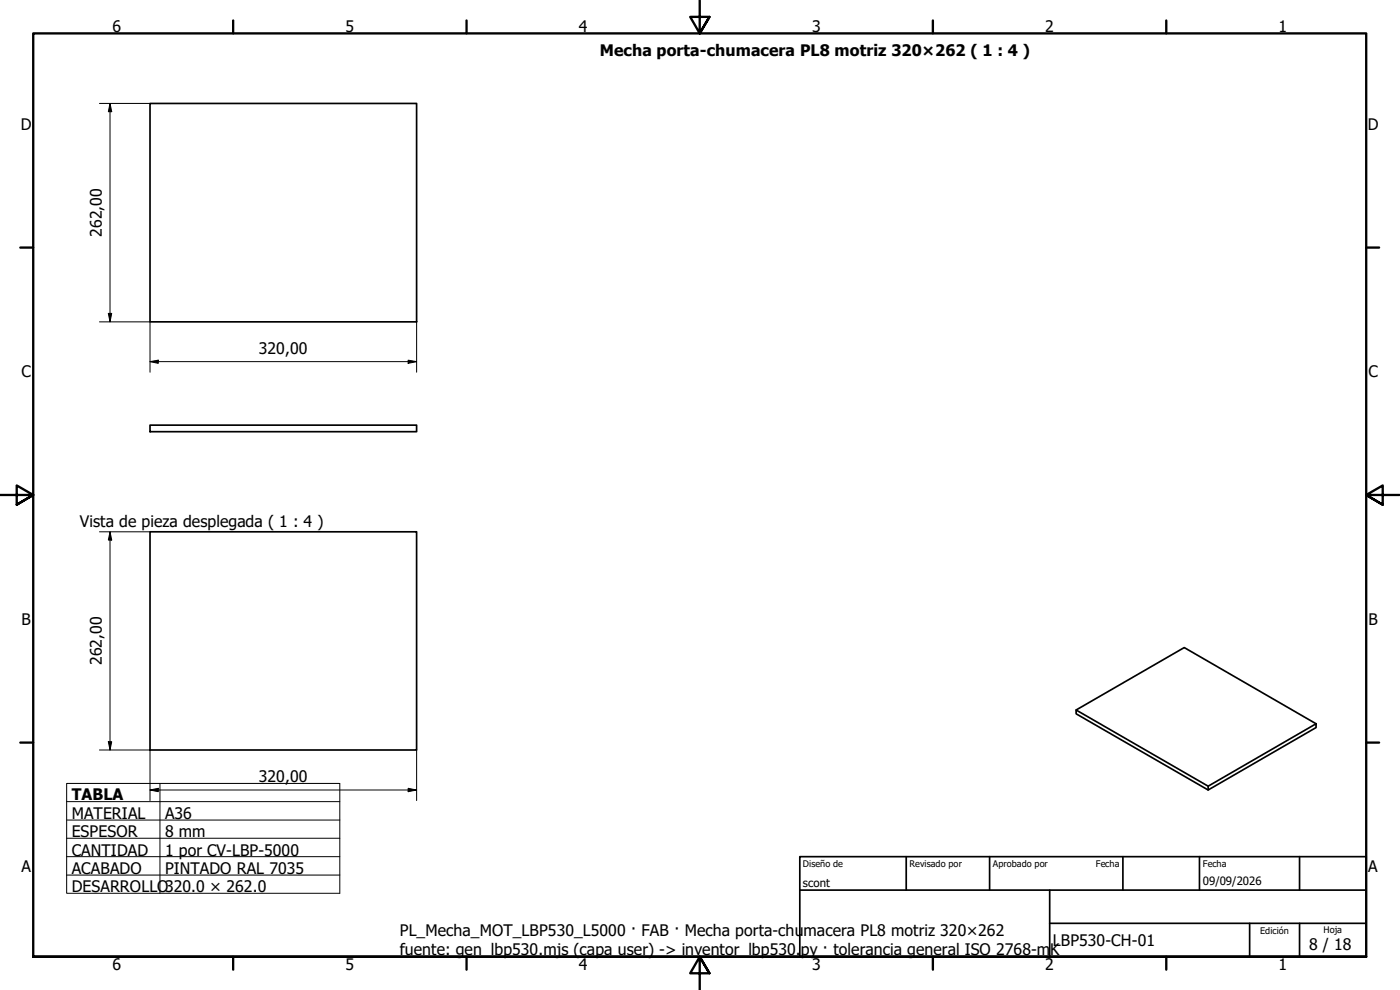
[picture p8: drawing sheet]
<svg xmlns="http://www.w3.org/2000/svg" width="420mm" height="297mm" viewBox="0 0 420 297" stroke-linecap="round" stroke-linejoin="round" font-family="sans-serif">
<!-- layer: Visible (ISO) -->
<path d="M45 31h80v65.6h-80zM45 127.6h80v1.9h-80zM45 159.6h80v65.4h-80zM323 213l32.4-18.7 39.6 22.9M362.6 235.9l32.4-18.7v1.1l-32.4 18.7zM362.6 235.9l-39.6-22.9v1.2l39.6 22.8" fill="none" stroke="#000" stroke-width=".51"/>
<!-- layer: Borde (ISO) -->
<g fill="none" stroke="#000" stroke-width=".7">
<path d="M70 6.1v3.9M140 6.1v3.9M210 0v10l-2.9-4.9h5.8l-2.9 4.9 2.9-4.9M280 6.1v3.9M350 6.1v3.9M6.1 74.3h3.9M410 74.3h3.9M0 148.5h10l-5-2.8v5.7l5-2.9-5 2.9M420 148.5h-10l5-2.8v5.7l-5-2.9 5 2.9M6.1 222.8h3.9M410 222.8h3.9M10 287.1v-277.1h400v277.1h-400h400"/>
<path d="M70 287.1v3.8M140 287.1v3.8M212.9 292l-2.9-4.9 2.9 4.9h-5.8l2.9-4.9v9.9M280 287.1v3.8M350 287.1v3.8"/>
</g>
<path d="M240 257h170v30.1h-170zM272 257v10.1M297 257v10.1M337 257v10.1M360 257v10.1M390 257v10.1M240 267.1h170M315 277h95M315 267.1v20M375 277v10.1M390 277v10.1" fill="none" stroke="#000" stroke-width=".51"/>
<path d="M20 235.1h82v32.9h-82zM48 235.1v32.9M20 240.5h82M20 246h82M20 251.5h82M20 257h82M20 262.6h82" fill="none" stroke="#000" stroke-width=".3"/>
<!-- layer: Cota (ISO) -->
<g fill="none" stroke="#000" stroke-width=".3">
<path d="M29.8 31h15.2M33 31l.5 2.5h-1zM33 31v65.6M29.8 96.6h15.2v15.1M32.5 94h1l-.5 2.6zM125 96.6v15.1M45 108.5l2.5-.4v.9zM45 108.5h80M122.5 108.1l2.5 .4-2.5 .5zM29.8 159.6h15.2M33 159.6l.5 2.4h-1zM33 159.6v65.4"/>
<path d="M29.8 225h15.2v15.2M32.5 222.6h1l-.5 2.4zM45 237l2.5-.5v1zM45 237h80M122.5 236.5l2.5 .5-2.5 .5zM125 225v15.2"/>
</g>
<path d="M33 31l.5 2.5h-1zM32.5 94h1l-.5 2.6zM45 108.5l2.5-.4v.9zM122.5 108.1l2.5 .4-2.5 .5zM33 159.6l.5 2.4h-1zM32.5 222.6h1l-.5 2.4zM45 237l2.5-.5v1zM122.5 236.5l2.5 .5-2.5 .5z" fill="#000"/>
<g font-size="4.8">
<text x="33.7" y="9.6">6</text>
<text x="103.7" y="9.6">5</text>
<text x="173.7" y="9.6">4</text>
<text x="243.7" y="9.6">3</text>
<text x="313.7" y="9.6">2</text>
<text x="383.7" y="9.6">1</text>
<text x="180" y="16.7">Mecha porta-chumacera PL8 motriz 320×262 ( 1 : 4 )</text>
<text x="6.2" y="38.9">D</text>
<text x="410.5" y="38.9">D</text>
<text x="30.6" y="71.1" transform="rotate(-90 30.6 71.1)">262,00</text>
<text x="77.7" y="106.2">320,00</text>
<text x="6.4" y="113.1">C</text>
<text x="410.7" y="113.1">C</text>
<text x="24" y="158.2">Vista de pieza desplegada ( 1 : 4 )</text>
<text x="6.4" y="187.4">B</text>
<text x="410.7" y="187.4">B</text>
<text x="30.6" y="199.6" transform="rotate(-90 30.6 199.6)">262,00</text>
<text x="77.7" y="234.6">320,00</text>
<text x="21.5" y="240.1">TABLA</text>
<text x="21.5" y="245.7">MATERIAL</text>
<text x="49.5" y="245.7">A36</text>
<text x="21.5" y="251.2">ESPESOR</text>
<text x="49.5" y="251.2">8 mm</text>
<text x="21.5" y="256.7">CANTIDAD</text>
<text x="49.5" y="256.7">1 por CV-LBP-5000</text>
<text x="6.4" y="261.7">A</text>
<text x="21.5" y="262.2">ACABADO</text>
<text x="49.5" y="262.2">PINTADO RAL 7035</text>
<text x="410.7" y="261.7">A</text>
<text x="21.5" y="267.7">DESARROLLO320.0 × 262.0</text>
<text x="120" y="280.7">PL_Mecha_MOT_LBP530_L5000 · FAB · Mecha porta-chu</text>
<text x="241.2" y="280.7">macera PL8 motriz 320×262</text>
<text x="120" y="286.4">fuente: gen_lbp530.mjs (capa user) -&gt; inventor_lbp530.</text>
<text x="240.3" y="286.4">py · tolerancia general ISO 2768-m</text>
<text x="315.2" y="286.4">K</text>
<text x="316" y="283.8">LBP530-CH-01</text>
<text x="392.9" y="285">8 / 18</text>
<text x="33.7" y="290.9">6</text>
<text x="103.7" y="290.9">5</text>
<text x="173.7" y="290.9">4</text>
<text x="243.7" y="290.9">3</text>
<text x="313.7" y="290.9">2</text>
<text x="383.7" y="290.9">1</text>
</g>
<g font-size="3.4">
<text x="241" y="266">scont</text>
<text x="361" y="265.5">09/09/2026</text>
</g>
<g font-size="2.7">
<text x="241" y="260.2">Diseño de</text>
<text x="273" y="260.1">Revisado por</text>
<text x="298" y="260.1">Aprobado por</text>
<text x="328.9" y="260.1">Fecha</text>
<text x="361" y="260.1">Fecha</text>
<text x="378.2" y="280.3">Edición</text>
<text x="397.2" y="280">Hoja</text>
</g>
</svg>
